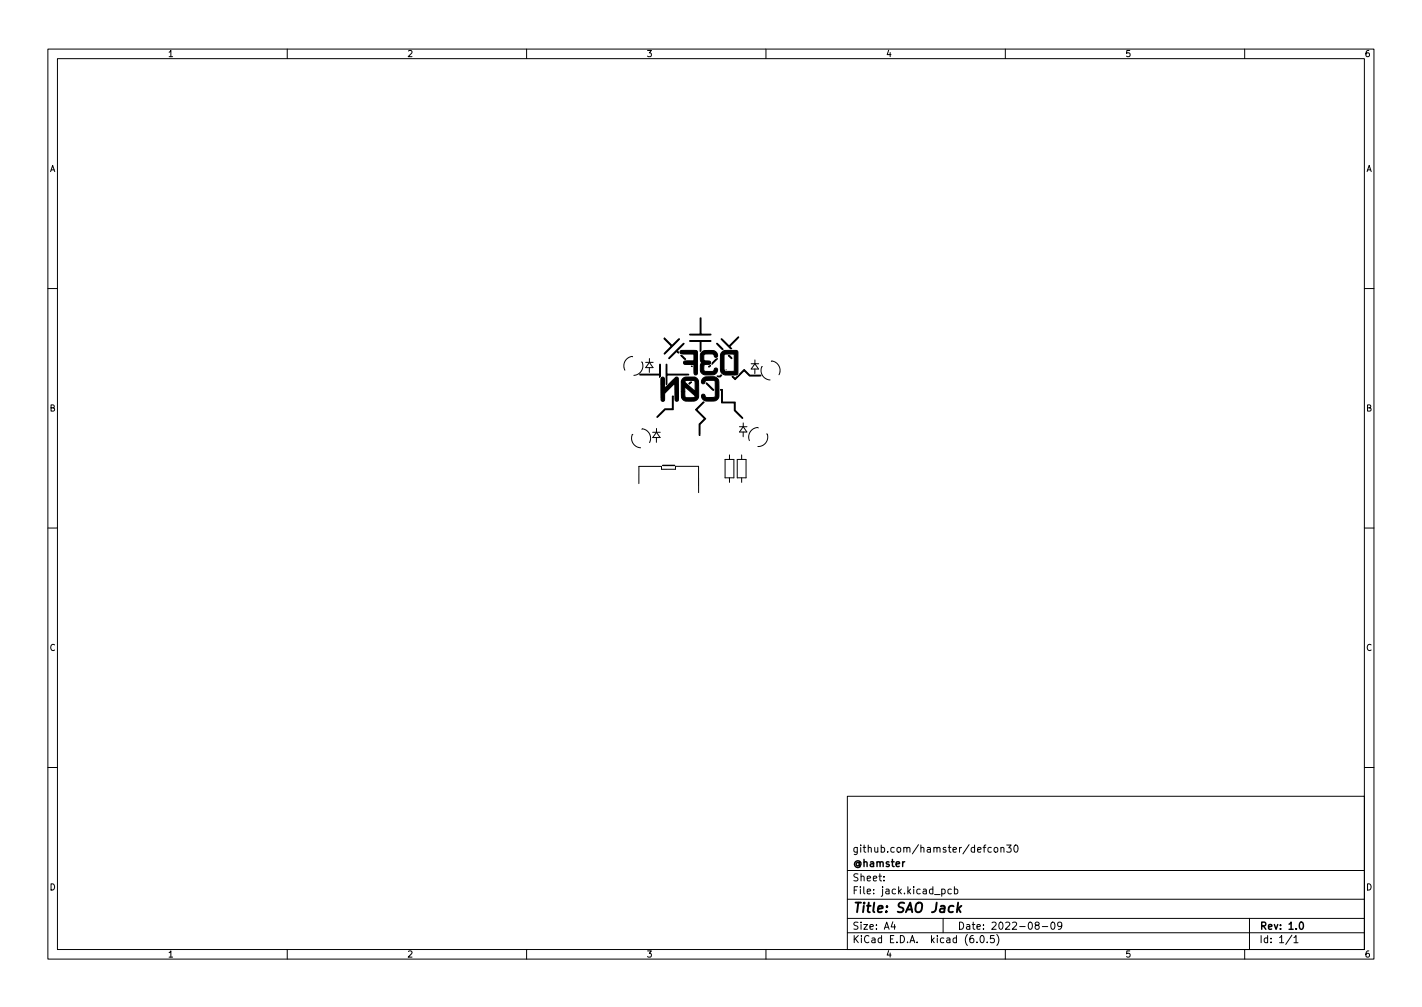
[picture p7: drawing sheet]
<svg xmlns="http://www.w3.org/2000/svg" width="297mm" height="210mm" viewBox="0 0 297 210" stroke-linecap="round" stroke-linejoin="round" font-family="sans-serif">
<g fill="none" stroke="#000" stroke-width=".21">
<path d="M10 10.2h277v190.1h-277zM12 12.2h273v186.1h-273zM60 10.2v2M110 10.2v2M160 10.2v2M210 10.2v2M260 10.2v2M10 60.2h2M132.1 74.5a1.89 1.89 0 0 0-1.6 2.8M134 75.6a1.89 1.89 0 0 1-1.6 2.8M134.9 75.7h1.5M135.6 76.8v1"/>
<path d="M135.7 75.7l.7 1.1h-1.5zM135.7 74.9v.8M156.9 75.9h1.6M157.7 77v1M157.7 75.9l.7 1.1h-1.5zM157.7 75.1v.8M159.2 76.5a1.89 1.89 0 0 0 1.7 2.8M161.1 75.5a1.89 1.89 0 0 1 1.6 2.8M285 60.2h2M132.2 90.7a1.89 1.89 0 0 0 1.6 2.8M134.1 89.6a1.89 1.89 0 0 1 1.6 2.8M136.3 90.3h1.6"/>
<path d="M137.1 91.4v1M137.1 90.3l.8 1.1h-1.5zM137.1 89.5v.8M151.5 95.9h1.8v3.9h-1.8zM152.4 95v.9M152.4 99.8v.9M154 95.9h1.8v3.9h-1.8zM154.5 89.1h1.5M154.9 95v.9M154.9 99.8v.9M155.2 90.2v1M155.3 89.1l.7 1.1h-1.5z"/>
<path d="M155.3 88.3v.8M158.4 89.3a1.89 1.89 0 0 0-1.9 2.7M160.2 90.6a1.89 1.89 0 0 1-1.9 2.6M10 110.2h2M133.5 101v-3.6h4.7v.6h2.9v-.6h4.8v5.5M285 110.2h2M10 160.2h2M177 166.3h108v32h-108zM207.1 177l-.5-.1-.2 .3 .1 .7h.6M207.8 177l.3-.1 .3 .3v.4l-.3 .3h-.3l-.2-.3zM209.1 177.1l.2-.2 .3 .1 .1 .9M209.1 176.9v1"/>
<path d="M210.3 176.4h.9l-.5 .6 .4 .1v.7l-.2 .1-.6-.1M212 176.5l.1-.1a.8 .8 0 0 1 .6 .8 .8 .8 0 0 1-.6 .7 1 1 0 0 1-.1-1.4zM285 160.2h2M60 198.3v2M110 198.3v2M160 198.3v2M177 194.8h108M177 191.8h108M177 187.8h108M177 181.8h108M184.6 183.8v.1M184.6 183v.1"/>
<path d="M186.5 192.5l-.4 1h1M186.9 193v1M196.7 185.7l.4-.1 .3 .3-.1 .7h-.6M197 191.8v3M198.7 185.7l-.4-.1-.3 .3 .1 .7h.6M199.4 185.7l.4-.1 .3 .3-.2 .7h-.5M199.4 185.1v1.5M204.1 196.7v.1M204.9 195.4l.2-.1a.8 .8 0 0 1 .5 .8 .8 .8 0 0 1-.5 .7 1 1 0 0 1-.2-1.4zM206.2 196.7v.1M207.6 195.3h-.7v.7l.2-.1 .5 .1 .1 .2-.1 .5-.2 .1-.5-.1M208.2 195.1a1.72 1.72 0 0 1 0 2.3"/>
<path d="M210 198.3v2M216.5 193.2l-.3-.3 .1-.2 .2-.2 .4 .1 .2 .2-.1 .2-.6 .2-.2 .3 .1 .4 .2 .1h.3l.3-.3v-.2l-.3-.3M217.7 193.5h1.2M219.6 192.7l.3-.2a.8 .8 0 0 1 .5 .8 .8 .8 0 0 1-.5 .7l-.3-.1-.1-.4zM221.8 193.2l-.3 .3h-.3l-.3-.3 .2-.6 .4-.1 .2 .2a.99 .99 0 0 1-.3 1.3h-.3M260 198.3v2M261 191.8v6.5M269.9 195.3l-1.3 1.9M270.3 195.8l.4-.5v1.5M270.3 196.8h.8"/>
</g>
<path d="M138.4 97.2h2.5M271.6 192.6l.2-.1a.8 .8 0 0 1 .5 .8 .8 .8 0 0 1-.5 .7 1 1 0 0 1-.2-1.4z" fill="none" stroke="#000" stroke-width=".3"/>
<path d="M200.1 188.5l-.2 2M200.2 189.7l.5 .8M200.8 189.1l-.8 .8" fill="none" stroke="#000" stroke-width=".4"/>
<g fill="#000" stroke="#000" stroke-width=".21">
<path d="M133.7 78.1h4.1v-1.9l.1-.1 .1 2.5-.2 .2v-.5h-4.1zM139.2 76.1l.1 .1v1.9h4.4l.2 .1-4.6 .1v1.8l-.1 .2zM138.8 70.5l1.6 1.6 1.4-1.3h.1l-3.1 3.1v-.2l1.4-1.4-1.5-1.6zM138.2 78.8a.49 .49 0 0 1 .6 .1 .49 .49 0 0 1 0 .7v1.4l.9-.8a3.6 3.6 0 0 1 1.7-1.5l.3 .3v4a.45 .45 0 0 1 0 .6 .45 .45 0 0 1-.6 .1l-.1-3.7-2.2 2.2v1a.44 .44 0 0 1-.4 .6 .44 .44 0 0 1-.3-.7v-3.9zM142.2 74.2l.3 .1 .7 .7h-.2zM141.4 73l1.5-1.3-1.4 1.5 .2 .5-.4-.3-1.6 1.4zM142.1 73.3l.2-.1h2.4a.71 .71 0 0 1 .9 .1 .71 .71 0 0 1 .1 .8v3.9a.44 .44 0 0 1-.6 .2 .44 .44 0 0 1-.1-.6l-.1-1.5h-1.2a.54 .54 0 0 1-.7 0 .54 .54 0 0 1-.2-.6l.3-.1 1.8-.1 .1-.9-.1-.5h-2.1a.47 .47 0 0 1-.6 0 .47 .47 0 0 1-.1-.6zM144.2 79.8h.3l-.5 .4-.1-.1zM144.4 76.4l.2 .1zM146.2 66.4h.2v3.4h2.1v.1h-4.4v-.1h2.1zM147.6 79.9l1.5 1.4v.2l-.3-.1-1.3-1.3zM146.6 73.5a4.1 4.1 0 0 1 2.6-.3 .84 .84 0 0 1 .5 1.4 .55 .55 0 0 1-.6-.6l-.3-.1a2.49 2.49 0 0 0-1.8 .2 .94 .94 0 0 0 .3 1.2l.4 .1a.43 .43 0 0 1 .6 .1 .43 .43 0 0 1-.1 .6h-.1a.84 .84 0 0 0-1.1 .3v.9l.2 .2 1.7 .1 .2-.2a.44 .44 0 0 1 .6-.5 .44 .44 0 0 1 .1 .7 1.7 1.7 0 0 1-1.9 .7 1.31 1.31 0 0 1-1.3-.4 1.31 1.31 0 0 1-.3-1.3v-.3a.71 .71 0 0 0 0-1.1v-1.2z"/>
<path d="M148 76.5l.4-.2-.3 .4zM144.1 71.1l4.4 .1-2.1 .1v1.9l-.1 .2-.1-2.1h-2zM146.9 78.9a4 4 0 0 1 2.8 0l.4 .4 .1 .6a8.7 8.7 0 0 1-.2 3.4 2.82 2.82 0 0 1-2.4 .4 .92 .92 0 0 1-.9-1.4 .55 .55 0 0 1 .7 .6l.4 .1a1.87 1.87 0 0 0 1.6-.2l-.1-3.3-.1-.1h-1.6l-.3 .2a.44 .44 0 0 1-.6 .5 .44 .44 0 0 1-.1-.8zM149.7 71.7l1.3 1.2h-.3zM149.2 75.3l.7-.4-1.2 1.2zM149.8 78.5a.58 .58 0 0 0 .8-.2l.2 .1a.62 .62 0 0 1-1 .1zM152.1 74.3h.3l.5 .5zM150.9 73.4l.6-.2h2.4l.1 .1 .1 3.8a.87 .87 0 0 1-.3 1.2h-2.3a1.1 1.1 0 0 1-1-1h.7a2.24 2.24 0 0 0 2 .2h.2v-3.6l-2 .1-.2 .2v3.1h-.7v-.8a6.6 6.6 0 0 1 .2-2.9zM150.7 70.7l1.6 1.5 1.8-1.8h.2l-1.9 2 .4 .4h-.2zM152.9 78.6h.3l.4 .4 1.8-1.9 1.2 1.2 2.3 .1-2.3 .1-1.2-1.1-1.8 1.9zM140.4 82.7h.3l-.1 2.8h-1.6l-1.7 1.6a.36 .36 0 0 1 .3-.5l1.3-1.2h1.5zM142.6 79.1a3.8 3.8 0 0 1 2.5-.4 1.49 1.49 0 0 1 .8 1.9v.7a3 3 0 0 1-.2 2 3.2 3.2 0 0 1-2.3 .5 1.18 1.18 0 0 1-1.1-1.6v-.4h.7l.1 .4a.67 .67 0 0 0 .1 .8 .67 .67 0 0 0 .8 0h.6a.37 .37 0 0 0 .6-.1 .37 .37 0 0 0-.3-.5l-1.8-1.6-.1 1h-.7v-2h.7l2.2 1.9v-.4a2.36 2.36 0 0 0-.3-1.8l-1.5-.1-.4 .4h-.7z"/>
<path d="M145.3 85.5l1.6-1.6 .2 .1-1.6 1.5 1.9 1.9-1.2 1.2v2.3l-.1-.1-.1-2.3 1.2-1.1zM150.5 81.3h.4v2.6h2.7v1.7l1.5 1.6v.2l-1.7-1.7v-1.6h-2.7v-2.6h-.2z"/>
</g>
<text font-size="2.8" x="178" y="190.6">Title: SAO Jack</text>
<g font-size="2.1">
<text x="178" y="178">github.com/hamster/defcon30</text>
<text x="178" y="184">Sheet:</text>
<text x="178" y="181">@hamster</text>
<text x="178" y="186.7">File: jack.kicad_pcb</text>
<text x="178" y="196.9">KiCad E.D.A. kicad (6.0.5)</text>
<text x="178" y="194.1">Size: A4</text>
<text x="200" y="194.1">Date: 2022-08-09</text>
<text x="263" y="194.1">Rev: 1.0</text>
<text x="263" y="196.9">Id: 1/1</text>
</g>
<g font-size="1.8">
<text x="35" y="11.9">1</text>
<text x="85" y="11.9">2</text>
<text x="135" y="11.9">3</text>
<text x="185" y="11.9">4</text>
<text x="235" y="11.9">5</text>
<text x="285" y="11.9">6</text>
<text x="10.3" y="35.9">A</text>
<text x="285.3" y="35.9">A</text>
<text x="10.3" y="85.9">B</text>
<text x="285.3" y="85.9">B</text>
<text x="10.3" y="135.9">C</text>
<text x="285.3" y="135.9">C</text>
<text x="10.3" y="185.9">D</text>
<text x="285.3" y="185.9">D</text>
<text x="35" y="199.9">1</text>
<text x="85" y="199.9">2</text>
<text x="135" y="199.9">3</text>
<text x="185" y="199.9">4</text>
<text x="235" y="199.9">5</text>
<text x="285" y="199.9">6</text>
</g>
</svg>
